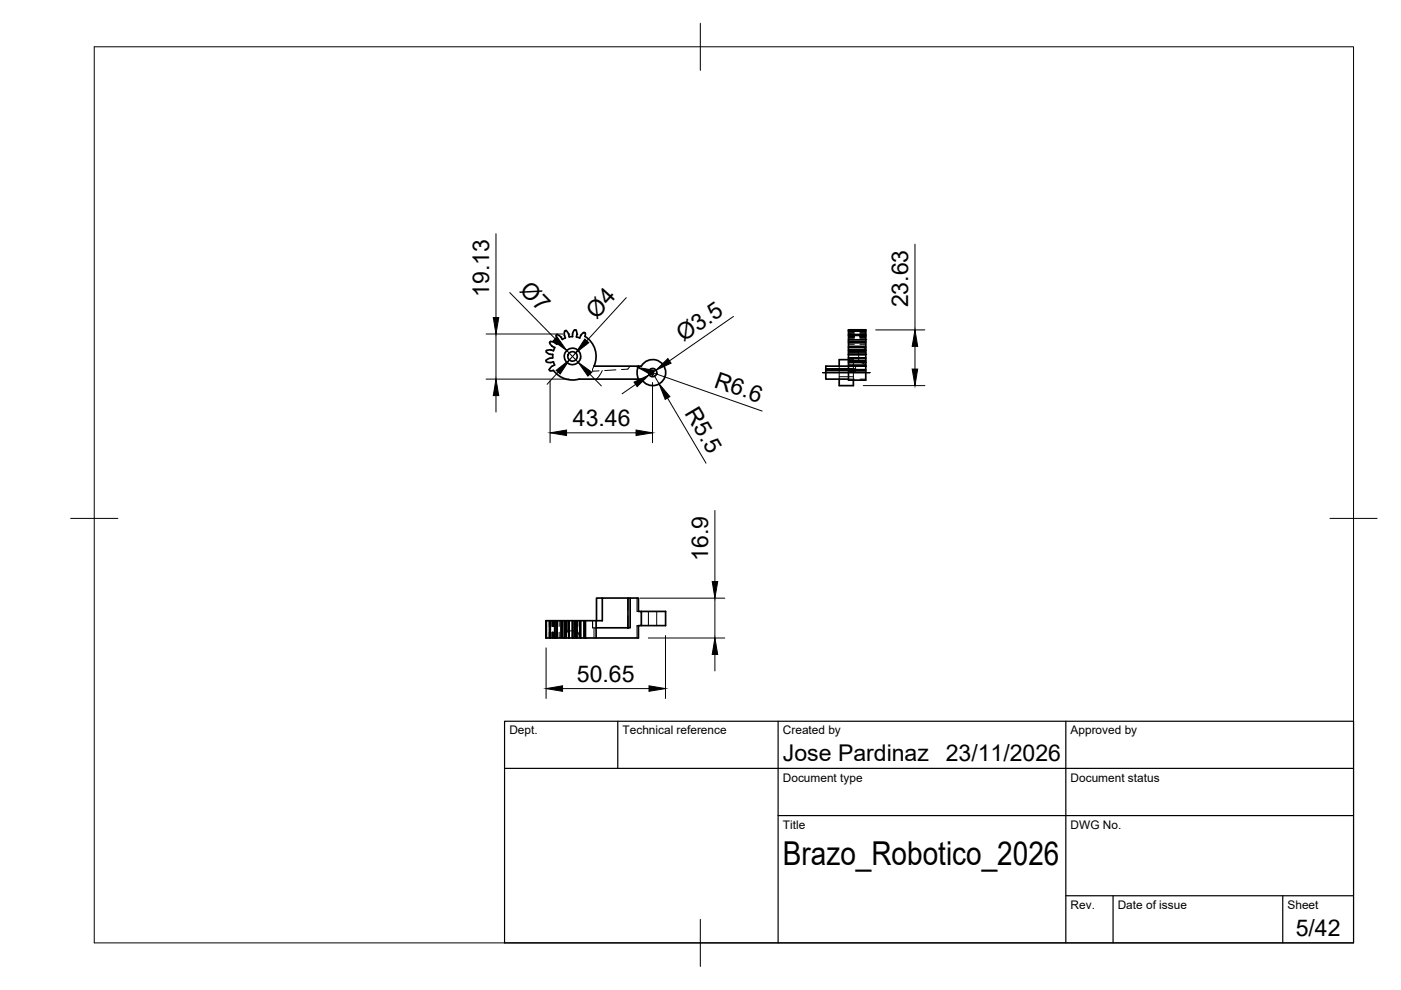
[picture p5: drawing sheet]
<svg xmlns="http://www.w3.org/2000/svg" width="297mm" height="210mm" viewBox="0 0 297 210" stroke-linecap="round" stroke-linejoin="round" font-family="sans-serif">
<!-- layer: Visible -->
<g fill="none" stroke="#000" stroke-width=".36">
<path d="M117.3 78.5a5 5 0 0 0 5.5 1.9M118.1 73l-.6-.4-.8-.2-.2 .3 .2 .4 .9 .6-.3 .7-.5-.2h-.6l-.4 .1v.3l.6 .5 .8 .1v.7l-.8 .1-.6 .4v.3l.3 .1 .7 .1 .5-.2 .3 .7-.6 .3-.6 .7 .2 .2 .7-.1M119.9 71.7l-.3-1.1 .1-.4 .3-.1 .5 .6 .2 .7h.7v-.8l.4-.7 .3 .1 .2 .4-.1 1.1 .7 .2 .4-.8 .5-.4 .3 .1v.6a5.2 5.2 0 0 1 1.8 6.4M119.9 71.6l-.7 .4-.5-.7-.6-.4-.2 .2v.4l.7 1-.5 .5M125.9 77.6h10.1M135.4 77.6l-.3 1.4 .3 1.4M136 77.6a2.76 2.76 0 0 1 4.2-.7 2.76 2.76 0 0 1 0 4.2 2.76 2.76 0 0 1-4.2-.7M175.1 78.6v1.8h4.8M175.1 78.2v.1M179.9 78.6v2h3.7v-2M179.9 76.4h3.7v.3h-3.7M179.9 74.3h3.7v.3h-3.7"/>
<path d="M179.9 72.4h3.7v.3h-3.7M179.9 70.9h3.7v.2h-3.7M179.9 70.1h3.7l-3.7 .1M179.9 77.4h3.7v.2h-8.5v.6h4.8M179.9 75.9h3.7h-3.7M179.9 75.2h3.7zM179.9 78.3h-4.8v.3h4.8M179.9 76.3h-2v1.3M179.9 76.9h3.7M179.9 74.2h3.7M183.6 70.1v-.2h-3.7v8.7h3.7v-.2h-3.7M183.6 76.7v.2"/>
<path d="M183.6 74.6v.5h-3.7M183.6 72.7v.7h-3.7M183.6 71.1v.9h-3.7M183.6 70.2v.7M183.6 77.6v.8M183.6 75.9v.5M183.6 74.2v.1M183.6 73.4v.3h-3.7M183.6 72v.4M183.6 73.7v.5M183.6 75.1v.8M183.6 76.9v.5"/>
<path d="M122.8 80.4h13.2M177.9 80.4v1.4h3v-1.2M115.8 131.6v3.7M115.8 135.3h.1M115.8 131.6v3.7v-3.7M115.8 135.3h.7M116.5 131.6v3.7h.2v-3.7M116.7 135.3h.9M117.6 131.6v3.7h.3M117.9 131.6v3.7h.2v-3.7M118.1 135.3h.8M118.9 131.6v3.7h.3v-3.7"/>
<path d="M119.2 135.3h.4M119.6 135.3h.1M119.6 131.6v3.7M119.7 131.6v3.7h.3v-3.7M120 135.3h.6M120.6 131.6v3.7l.1-3.7M120.7 135.3h.7M121.4 131.6v3.7h.4M121.4 131.6v3.7M121.8 131.6v3.7h.3v-3.7M122.1 135.3h.2M122.3 135.3h.6"/>
<path d="M122.3 131.6v3.7M122.9 131.6v3.7h.2M123.1 131.6v3.7h.7M126.4 133.1h7.2v-6.3h-.5v6.3M126.4 131.6v3.7M127.7 126.8h-1.2v4.8M133.1 126.8h-5.4v4.8h-11.9M133.6 126.8h1.8v2.8h.6v3h-.6v2.7h-11.3v-3.7v3.7h-.3v-3.7M136 129.6h5.1v3h-5.1"/>
<circle cx="121.4" cy="75.6" r="1.75"/>
<circle cx="121.4" cy="75.6" r="1.01"/>
<circle cx="138.4" cy="79" r=".88"/>
</g>
<!-- layer: Hidden -->
<g fill="none" stroke="#000" stroke-width=".21">
<path d="M116.6 75.9h.1M116.8 76.9h.1M116.8 74.2h.1M117.6 72.6h.1M118.2 72h.1M118.9 71.5h.1M120.6 70.9h.1M122.3 70.9h.1M125.9 77.6l-.3 .6v.5l1.4-.1M127.7 78.6l-1.2 1.8M130.6 78.4l-2.4 .2M133.6 77.6l-.5 .7-1.3 .1"/>
<path d="M177.9 77.6v2.8M177.9 79.9h3M177.9 78.1h3M179.9 76.9h.1M179.9 71.1h.1M179.9 70.8h.1M179.9 74.2h.1M179.9 72.6h.1M179.9 71.5h.1M179.9 70.9h.1M179.9 76.3h1v4.3M179.9 76.9h1.2"/>
<path d="M179.9 71.1h1.2M179.9 70h1.2M179.9 70.8h1.2M179.9 70.5h1.2M179.9 70.6h1.2M179.9 78.5h1.2M179.9 76.7h1.2M179.9 74.2h1.2M179.9 74.4h1.2M179.9 72.6h1.2M179.9 73h1.2M179.9 71.4h1.2"/>
<path d="M179.9 72h1.2M179.9 72.5h1.2M179.9 70.9h1.2M179.9 71.7h1.2M179.9 71.3h1.2M179.9 77.6h3.7M179.9 78.3h1.5M179.9 76.6h2.2M179.9 74.6h2.2M181.4 77.6v.6h-1.5h1.5v.5h-1.5M182.1 74.6v2M182.1 76.6l1.5 .7"/>
<path d="M182.3 76.9h1.3M182.3 71.1h1.3M182.3 70h1.3M182.3 70.8h1.3M182.3 70.5h1.3M182.3 70.6h1.3M182.3 78.5h1.3M182.3 76.7h1.3M182.3 74.2h1.3M182.3 74.4h1.3M182.3 72.6h1.3M182.3 73h1.3"/>
<path d="M182.3 71.4h1.3M182.3 72h1.3M182.3 72.5h1.3M182.3 70.9h1.3M182.3 71.7h1.3M182.3 71.3h1.3M183.6 75.1h.1M183.6 72h.1M183.6 77.6h.1M183.6 73.8l-1.5 .8M179.9 80.4h1.2M182.3 80.4h1.3"/>
<path d="M115.8 131.6v1.2M115.8 134v1.3M116.4 131.6v1.2M116.4 134v1.3M116.6 131.6v1.2M116.6 134v1.3M116.6 131.6h.1M116.8 131.6h.1M116.8 131.6v1.2M116.8 134v1.3M117.1 131.6h.1M117.1 131.6v1.2"/>
<path d="M117.1 134v1.3M117.2 131.6v1.2M117.2 134v1.3M117.3 131.6v1.2M117.3 134v1.3M117.6 131.6v1.2M117.6 134v1.3M118.1 131.6v1.2M118.1 134v1.3M118.2 131.6h.1M118.2 131.6v1.2M118.2 134v1.3"/>
<path d="M118.6 131.6v1.2M118.6 134v1.3M119.7 131.6h.1M119.7 131.6v1.2M119.7 134v1.3M119.9 131.6v1.2M119.9 134v1.3M120.4 133.8h2M120.4 131.6v2.2M120.4 133.8l-.8 1.5M121.4 135.3h.1M122.2 131.6v1.2"/>
<path d="M122.2 134v1.3M122.3 131.6h.1M122.3 131.6v1.2M122.3 134v1.3M122.4 131.6v2.2M122.4 133.8l.7 1.5M122.8 131.6v1.2M122.8 134v1.3M123.1 135.3h.1M124 131.6v1.2M124 134v1.3M124.1 131.6v1.2"/>
<path d="M124.1 134v1.3M125.6 131.6v1.5h.3M126.4 133.1h-.5v2.2M133.1 126.8v2.6M133.1 130.5v2.6M135.1 126.8v2.8h.3M135.4 132.6h-.3v2.7M137.5 129.6v3M139.2 129.6v3"/>
</g>
<!-- layer: Visible -->
<circle cx="124.1" cy="135.3" r=".18" fill="#000"/>
<!-- layer: BORDER -->
<path d="M20 9.9h267v190h-267zM148.5 4.9v10M15 109.9h10M282 109.9h10M148.5 194.9v10" fill="none" stroke="#000" stroke-width=".21"/>
<!-- layer: TITLEBLOCK -->
<path d="M107 152.9h180v47h-180zM131 152.9v10M165 152.9v47M226 152.9v47M107 162.9h180M165 172.9h122M226 189.9h61M236 189.9v10M272 189.9v10" fill="none" stroke="#000" stroke-width=".25"/>
<!-- layer: Smart Centers -->
<path d="M174.4 79h10.1M174.4 79h10" fill="none" stroke="#000" stroke-width=".21"/>
<!-- layer: FD_Dimensions -->
<g fill="none" stroke="#000" stroke-width=".21">
<path d="M105.2 49.5v17.8M194 51.8v18.1M103.1 70.8h16.2M105.2 70.8v9.6M108.1 62l9.6 9.8M118.3 78.9l-2.3 2.6M120.2 74.3l2.4 2.5M122 74.8l-1.3 1.5M125.1 79.3l2.4 2.5M132.8 63.1l-8.4 9.2M138.3 79l1.4 2.4M138.5 79.1l23.1 8.1"/>
<path d="M139.1 78.5l-1.5 1M155.5 67.1l-13.6 9.4M185.7 69.9h10.4M194 73.4v4.8M103.1 80.4h17.6M105.2 83.9v3.5M116.6 80.7v13.2M120.1 91.8h14.8M134.8 81.5l-2.9 2M138.3 81.1v12.8M141.5 84.4l8.2 13.8M183 81.8h13.1"/>
<path d="M151.6 108.2v15.1M115.8 137.4v10.7M135.7 126.8h18M137.5 135.3h16.2M141.1 134.7v13.4M151.6 126.8v8.5M151.6 138.8v3.5M119.3 146h18.3"/>
</g>
<g fill="#000" stroke="#000" stroke-width=".21">
<path d="M104.6 67.3h1.1l-.5 3.5zM117.9 78.5l2.8-2.2-1.9 3zM117.3 72.3l.8-.9 2.1 2.9zM124 71.9l.8 .8-2.8 2.1zM122.6 76.8l2.9 2.1-.8 .8zM135.2 77.9l3.5 .6-.4 1.1zM139.1 78.5l2.5-2.5 .7 1zM193.4 78.2h1.2l-.6 3.6zM194 69.9l.6 3.5h-1.2zM105.2 80.4l.5 3.5h-1.1zM116.6 91.8l3.5-.6v1.1zM134.4 81l3.2-1.5-2.5 2.5z"/>
<path d="M134.9 91.2l3.4 .6-3.4 .5zM139.7 81.4l2.3 2.7-1 .6zM151.6 135.3l.6 3.5h-1.2zM151 123.3h1.2l-.6 3.5zM115.8 146l3.5-.6v1.2zM137.6 145.4l3.5 .6-3.5 .6z"/>
</g>
<text font-size="7" x="166" y="183.4">Brazo_Robotico_2026</text>
<g font-size="4.9">
<text x="103.7" y="62.9" transform="rotate(-90 103.7 62.9)">19.13</text>
<text x="110" y="61.8" transform="rotate(46 110 61.8)">Ø7</text>
<text x="192.5" y="65.2" transform="rotate(-90 192.5 65.2)">23.63</text>
<text x="126.4" y="67.7" transform="rotate(-48 126.4 67.7)">Ø4</text>
<text x="144.9" y="72.6" transform="rotate(-35 144.9 72.6)">Ø3.5</text>
<text x="151.2" y="82" transform="rotate(19 151.2 82)">R6.6</text>
<text x="145.1" y="87.5" transform="rotate(59 145.1 87.5)">R5.5</text>
<text x="121.5" y="90.3">43.46</text>
<text x="150.1" y="118.9" transform="rotate(-90 150.1 118.9)">16.9</text>
<text x="122.3" y="144.5">50.65</text>
<text x="166" y="161.4">Jose Pardinaz</text>
<text x="200.5" y="161.4">23/11/2026</text>
<text x="274.7" y="198.6">5/42</text>
</g>
<g font-size="2.5">
<text x="108" y="155.7">Dept.</text>
<text x="132" y="155.7">Technical reference</text>
<text x="166" y="155.7">Created by</text>
<text x="227" y="155.7">Approved by</text>
<text x="166" y="165.7">Document type</text>
<text x="227" y="165.7">Document status</text>
<text x="166" y="175.7">Title</text>
<text x="227" y="175.7">DWG No.</text>
<text x="227" y="192.7">Rev.</text>
<text x="237" y="192.7">Date of issue</text>
<text x="273" y="192.7">Sheet</text>
</g>
</svg>
